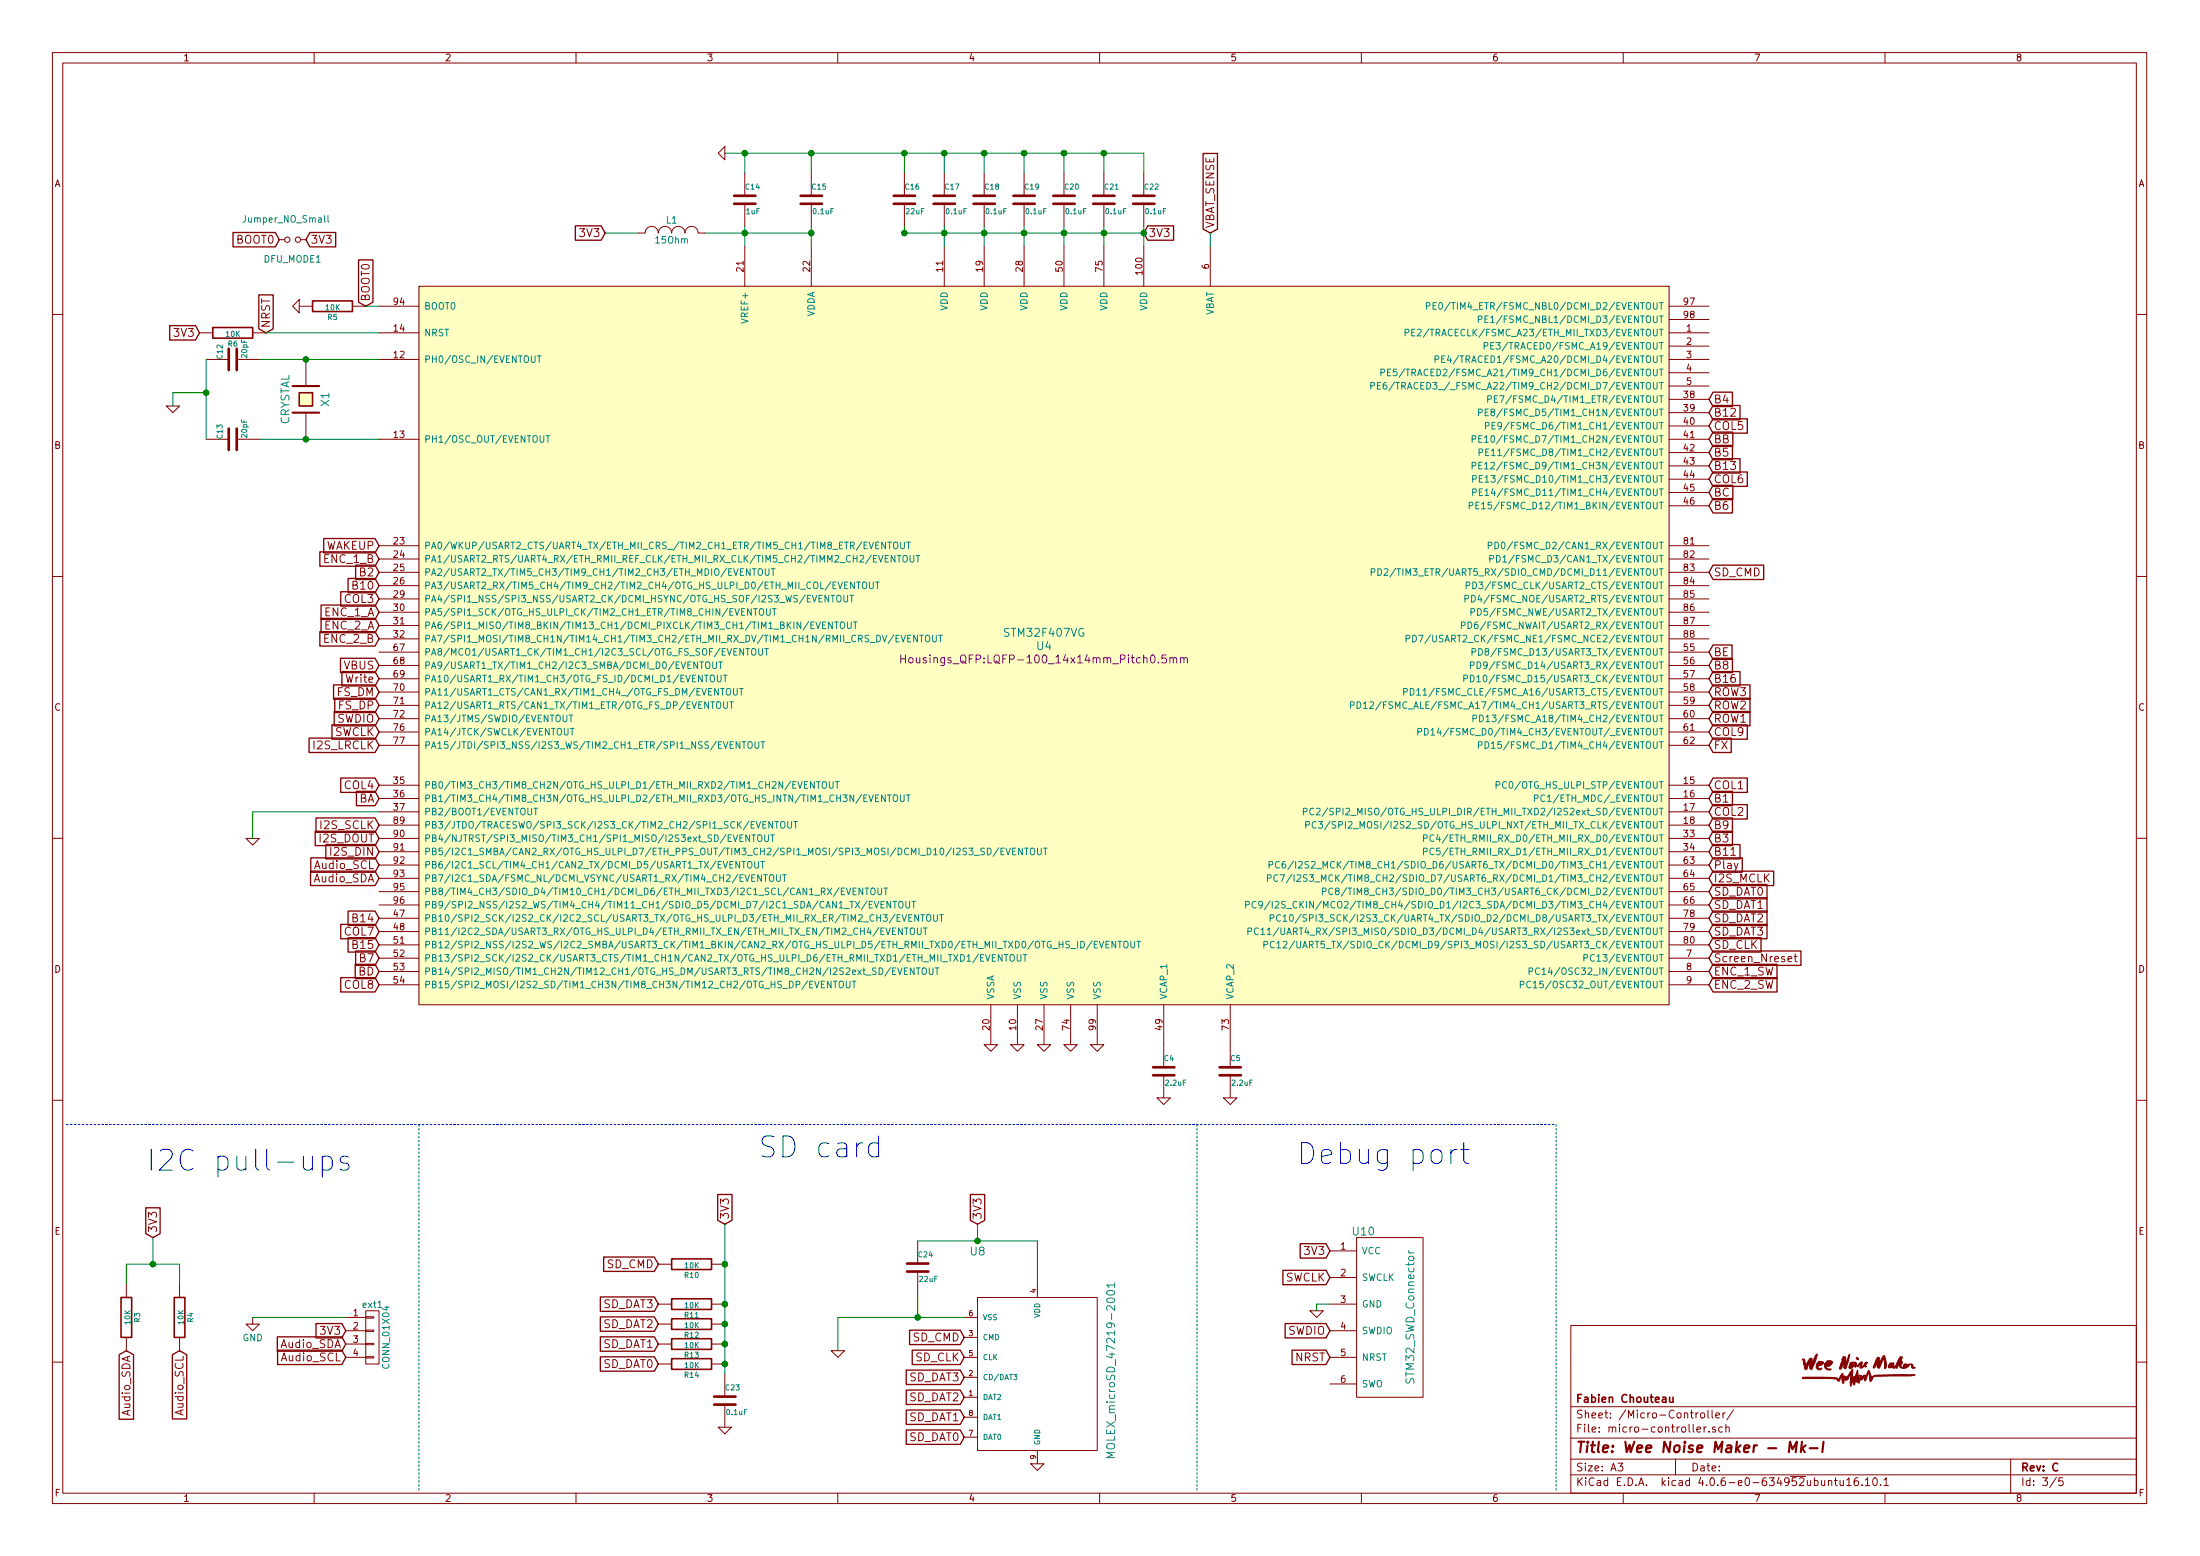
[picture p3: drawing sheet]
EESchema Schematic File Version 2
LIBS:wnm_mk_1-rescue
LIBS:power
LIBS:device
LIBS:transistors
LIBS:conn
LIBS:linear
LIBS:regul
LIBS:74xx
LIBS:cmos4000
LIBS:adc-dac
LIBS:memory
LIBS:xilinx
LIBS:microcontrollers
LIBS:dsp
LIBS:microchip
LIBS:analog_switches
LIBS:motorola
LIBS:texas
LIBS:intel
LIBS:audio
LIBS:interface
LIBS:digital-audio
LIBS:philips
LIBS:display
LIBS:cypress
LIBS:siliconi
LIBS:opto
LIBS:atmel
LIBS:contrib
LIBS:valves
LIBS:74xgxx
LIBS:ac-dc
LIBS:brooktre
LIBS:cmos_ieee
LIBS:dc-dc
LIBS:elec-unifil
LIBS:ftdi
LIBS:gennum
LIBS:graphic
LIBS:logo
LIBS:microchip_pic10mcu
LIBS:microchip_pic12mcu
LIBS:microchip_pic16mcu
LIBS:msp430
LIBS:nxp_armmcu
LIBS:powerint
LIBS:pspice
LIBS:references
LIBS:relays
LIBS:sensors
LIBS:stm8
LIBS:stm32
LIBS:supertex
LIBS:transf
LIBS:ttl_ieee
LIBS:video
LIBS:wee_noise_maker
LIBS:wnm_mk_1-cache
EELAYER 25 0
EELAYER END
$Descr A3 16535 11693
encoding utf-8
Sheet 3 5
Title "Wee Noise Maker - Mk-I"
Date ""
Rev "C"
Comp "Fabien Chouteau"
Comment1 ""
Comment2 ""
Comment3 ""
Comment4 ""
$EndDescr
Text GLabel 2850 5000 0    60   Input ~ 0
VBUS
Text GLabel 2850 5400 0    60   Input ~ 0
SWDIO
Text GLabel 2850 5500 0    60   Input ~ 0
SWCLK
Text GLabel 2850 6500 0    60   Input ~ 0
Audio_SCL
Text GLabel 2850 6600 0    60   Input ~ 0
Audio_SDA
Text GLabel 2850 6200 0    60   Input ~ 0
I2S_SCLK
Text GLabel 2850 6300 0    60   Input ~ 0
I2S_DOUT
Text GLabel 2850 6400 0    60   Input ~ 0
I2S_DIN
Text GLabel 2850 5200 0    60   Input ~ 0
FS_DM
Text GLabel 2850 5300 0    60   Input ~ 0
FS_DP
$Comp
L GND-RESCUE-wnm_mk_1 #PWR016
U 1 1
P 7650 7850
AR Path="/585E3358" Ref="#PWR016"  Part="1" 
AR Path="/585DBE08/585E3358" Ref="#PWR016"  Part="1" 
F 0 "#PWR016" H 7650 7850 30  0001 C CNN
F 1 "GND" H 7650 7780 30  0001 C CNN
F 2 "" H 7650 7850 60  0001 C CNN
F 3 "" H 7650 7850 60  0001 C CNN
	1    7650 7850
	1    0    0    -1  
$EndComp
$Comp
L GND-RESCUE-wnm_mk_1 #PWR017
U 1 1
P 7850 7850
AR Path="/585E336D" Ref="#PWR017"  Part="1" 
AR Path="/585DBE08/585E336D" Ref="#PWR017"  Part="1" 
F 0 "#PWR017" H 7850 7850 30  0001 C CNN
F 1 "GND" H 7850 7780 30  0001 C CNN
F 2 "" H 7850 7850 60  0001 C CNN
F 3 "" H 7850 7850 60  0001 C CNN
	1    7850 7850
	1    0    0    -1  
$EndComp
$Comp
L GND-RESCUE-wnm_mk_1 #PWR018
U 1 1
P 8050 7850
AR Path="/585E337B" Ref="#PWR018"  Part="1" 
AR Path="/585DBE08/585E337B" Ref="#PWR018"  Part="1" 
F 0 "#PWR018" H 8050 7850 30  0001 C CNN
F 1 "GND" H 8050 7780 30  0001 C CNN
F 2 "" H 8050 7850 60  0001 C CNN
F 3 "" H 8050 7850 60  0001 C CNN
	1    8050 7850
	1    0    0    -1  
$EndComp
$Comp
L GND-RESCUE-wnm_mk_1 #PWR019
U 1 1
P 8250 7850
AR Path="/585E3389" Ref="#PWR019"  Part="1" 
AR Path="/585DBE08/585E3389" Ref="#PWR019"  Part="1" 
F 0 "#PWR019" H 8250 7850 30  0001 C CNN
F 1 "GND" H 8250 7780 30  0001 C CNN
F 2 "" H 8250 7850 60  0001 C CNN
F 3 "" H 8250 7850 60  0001 C CNN
	1    8250 7850
	1    0    0    -1  
$EndComp
$Comp
L GND-RESCUE-wnm_mk_1 #PWR020
U 1 1
P 7450 7850
AR Path="/585E3397" Ref="#PWR020"  Part="1" 
AR Path="/585DBE08/585E3397" Ref="#PWR020"  Part="1" 
F 0 "#PWR020" H 7450 7850 30  0001 C CNN
F 1 "GND" H 7450 7780 30  0001 C CNN
F 2 "" H 7450 7850 60  0001 C CNN
F 3 "" H 7450 7850 60  0001 C CNN
	1    7450 7850
	1    0    0    -1  
$EndComp
$Comp
L C-RESCUE-wnm_mk_1 C4
U 1 1
P 8750 8050
AR Path="/585E3587" Ref="C4"  Part="1" 
AR Path="/585DBE08/585E3587" Ref="C4"  Part="1" 
F 0 "C4" H 8750 8150 40  0000 L CNN
F 1 "2.2uF" H 8756 7965 40  0000 L CNN
F 2 "Capacitors_SMD:C_0805" H 8788 7900 30  0001 C CNN
F 3 "" H 8750 8050 60  0000 C CNN
	1    8750 8050
	1    0    0    -1  
$EndComp
$Comp
L C-RESCUE-wnm_mk_1 C5
U 1 1
P 9250 8050
AR Path="/585E35B8" Ref="C5"  Part="1" 
AR Path="/585DBE08/585E35B8" Ref="C5"  Part="1" 
F 0 "C5" H 9250 8150 40  0000 L CNN
F 1 "2.2uF" H 9256 7965 40  0000 L CNN
F 2 "Capacitors_SMD:C_0805" H 9288 7900 30  0001 C CNN
F 3 "" H 9250 8050 60  0000 C CNN
	1    9250 8050
	1    0    0    -1  
$EndComp
$Comp
L GND-RESCUE-wnm_mk_1 #PWR021
U 1 1
P 8750 8250
AR Path="/585E35DF" Ref="#PWR021"  Part="1" 
AR Path="/585DBE08/585E35DF" Ref="#PWR021"  Part="1" 
F 0 "#PWR021" H 8750 8250 30  0001 C CNN
F 1 "GND" H 8750 8180 30  0001 C CNN
F 2 "" H 8750 8250 60  0001 C CNN
F 3 "" H 8750 8250 60  0001 C CNN
	1    8750 8250
	1    0    0    -1  
$EndComp
$Comp
L GND-RESCUE-wnm_mk_1 #PWR022
U 1 1
P 9250 8250
AR Path="/585E35F3" Ref="#PWR022"  Part="1" 
AR Path="/585DBE08/585E35F3" Ref="#PWR022"  Part="1" 
F 0 "#PWR022" H 9250 8250 30  0001 C CNN
F 1 "GND" H 9250 8180 30  0001 C CNN
F 2 "" H 9250 8250 60  0001 C CNN
F 3 "" H 9250 8250 60  0001 C CNN
	1    9250 8250
	1    0    0    -1  
$EndComp
Text GLabel 2850 4100 0    60   Input ~ 0
WAKEUP
$Comp
L CRYSTAL X1
U 1 1
P 2300 3000
F 0 "X1" H 2300 3150 60  0000 C CNN
F 1 "CRYSTAL" H 2300 2850 60  0000 C CNN
F 2 "Crystals:Crystal_HC49-U_Vertical" H 2300 3000 60  0001 C CNN
F 3 "" H 2300 3000 60  0000 C CNN
	1    2300 3000
	0    1    1    0   
$EndComp
$Comp
L C-RESCUE-wnm_mk_1 C12
U 1 1
P 1750 2700
AR Path="/585F8833" Ref="C12"  Part="1" 
AR Path="/585DBE08/585F8833" Ref="C12"  Part="1" 
F 0 "C12" H 1750 2800 40  0000 L CNN
F 1 "20pF" H 1756 2615 40  0000 L CNN
F 2 "Capacitors_SMD:C_0805" H 1788 2550 30  0001 C CNN
F 3 "" H 1750 2700 60  0000 C CNN
	1    1750 2700
	0    -1   -1   0   
$EndComp
$Comp
L C-RESCUE-wnm_mk_1 C13
U 1 1
P 1750 3300
AR Path="/585F888D" Ref="C13"  Part="1" 
AR Path="/585DBE08/585F888D" Ref="C13"  Part="1" 
F 0 "C13" H 1750 3400 40  0000 L CNN
F 1 "20pF" H 1756 3215 40  0000 L CNN
F 2 "Capacitors_SMD:C_0805" H 1788 3150 30  0001 C CNN
F 3 "" H 1750 3300 60  0000 C CNN
	1    1750 3300
	0    -1   -1   0   
$EndComp
$Comp
L GND-RESCUE-wnm_mk_1 #PWR023
U 1 1
P 1300 3050
AR Path="/585F8908" Ref="#PWR023"  Part="1" 
AR Path="/585DBE08/585F8908" Ref="#PWR023"  Part="1" 
F 0 "#PWR023" H 1300 3050 30  0001 C CNN
F 1 "GND" H 1300 2980 30  0001 C CNN
F 2 "" H 1300 3050 60  0001 C CNN
F 3 "" H 1300 3050 60  0001 C CNN
	1    1300 3050
	1    0    0    -1  
$EndComp
$Comp
L C-RESCUE-wnm_mk_1 C22
U 1 1
P 8600 1500
AR Path="/5860FE12" Ref="C22"  Part="1" 
AR Path="/585DBE08/5860FE12" Ref="C22"  Part="1" 
F 0 "C22" H 8600 1600 40  0000 L CNN
F 1 "0.1uF" H 8606 1415 40  0000 L CNN
F 2 "Capacitors_SMD:C_0805" H 8638 1350 30  0001 C CNN
F 3 "" H 8600 1500 60  0000 C CNN
	1    8600 1500
	1    0    0    -1  
$EndComp
$Comp
L C-RESCUE-wnm_mk_1 C21
U 1 1
P 8300 1500
AR Path="/5860FECB" Ref="C21"  Part="1" 
AR Path="/585DBE08/5860FECB" Ref="C21"  Part="1" 
F 0 "C21" H 8300 1600 40  0000 L CNN
F 1 "0.1uF" H 8306 1415 40  0000 L CNN
F 2 "Capacitors_SMD:C_0805" H 8338 1350 30  0001 C CNN
F 3 "" H 8300 1500 60  0000 C CNN
	1    8300 1500
	1    0    0    -1  
$EndComp
$Comp
L C-RESCUE-wnm_mk_1 C20
U 1 1
P 8000 1500
AR Path="/5860FFD1" Ref="C20"  Part="1" 
AR Path="/585DBE08/5860FFD1" Ref="C20"  Part="1" 
F 0 "C20" H 8000 1600 40  0000 L CNN
F 1 "0.1uF" H 8006 1415 40  0000 L CNN
F 2 "Capacitors_SMD:C_0805" H 8038 1350 30  0001 C CNN
F 3 "" H 8000 1500 60  0000 C CNN
	1    8000 1500
	1    0    0    -1  
$EndComp
$Comp
L C-RESCUE-wnm_mk_1 C19
U 1 1
P 7700 1500
AR Path="/5860FFD7" Ref="C19"  Part="1" 
AR Path="/585DBE08/5860FFD7" Ref="C19"  Part="1" 
F 0 "C19" H 7700 1600 40  0000 L CNN
F 1 "0.1uF" H 7706 1415 40  0000 L CNN
F 2 "Capacitors_SMD:C_0805" H 7738 1350 30  0001 C CNN
F 3 "" H 7700 1500 60  0000 C CNN
	1    7700 1500
	1    0    0    -1  
$EndComp
$Comp
L C-RESCUE-wnm_mk_1 C18
U 1 1
P 7400 1500
AR Path="/58610033" Ref="C18"  Part="1" 
AR Path="/585DBE08/58610033" Ref="C18"  Part="1" 
F 0 "C18" H 7400 1600 40  0000 L CNN
F 1 "0.1uF" H 7406 1415 40  0000 L CNN
F 2 "Capacitors_SMD:C_0805" H 7438 1350 30  0001 C CNN
F 3 "" H 7400 1500 60  0000 C CNN
	1    7400 1500
	1    0    0    -1  
$EndComp
$Comp
L C-RESCUE-wnm_mk_1 C17
U 1 1
P 7100 1500
AR Path="/58610039" Ref="C17"  Part="1" 
AR Path="/585DBE08/58610039" Ref="C17"  Part="1" 
F 0 "C17" H 7100 1600 40  0000 L CNN
F 1 "0.1uF" H 7106 1415 40  0000 L CNN
F 2 "Capacitors_SMD:C_0805" H 7138 1350 30  0001 C CNN
F 3 "" H 7100 1500 60  0000 C CNN
	1    7100 1500
	1    0    0    -1  
$EndComp
$Comp
L C-RESCUE-wnm_mk_1 C16
U 1 1
P 6800 1500
AR Path="/586106F3" Ref="C16"  Part="1" 
AR Path="/585DBE08/586106F3" Ref="C16"  Part="1" 
F 0 "C16" H 6800 1600 40  0000 L CNN
F 1 "22uF" H 6806 1415 40  0000 L CNN
F 2 "Capacitors_SMD:C_0805" H 6838 1350 30  0001 C CNN
F 3 "" H 6800 1500 60  0000 C CNN
	1    6800 1500
	1    0    0    -1  
$EndComp
$Comp
L C-RESCUE-wnm_mk_1 C15
U 1 1
P 6100 1500
AR Path="/586109F3" Ref="C15"  Part="1" 
AR Path="/585DBE08/586109F3" Ref="C15"  Part="1" 
F 0 "C15" H 6100 1600 40  0000 L CNN
F 1 "0.1uF" H 6106 1415 40  0000 L CNN
F 2 "Capacitors_SMD:C_0805" H 6138 1350 30  0001 C CNN
F 3 "" H 6100 1500 60  0000 C CNN
	1    6100 1500
	1    0    0    -1  
$EndComp
Text GLabel 8600 1750 2    60   Input ~ 0
3V3
$Comp
L C-RESCUE-wnm_mk_1 C14
U 1 1
P 5600 1500
AR Path="/586115D4" Ref="C14"  Part="1" 
AR Path="/585DBE08/586115D4" Ref="C14"  Part="1" 
F 0 "C14" H 5600 1600 40  0000 L CNN
F 1 "1uF" H 5606 1415 40  0000 L CNN
F 2 "Capacitors_SMD:C_0805" H 5638 1350 30  0001 C CNN
F 3 "" H 5600 1500 60  0000 C CNN
	1    5600 1500
	1    0    0    -1  
$EndComp
$Comp
L INDUCTOR_SMALL L1
U 1 1
P 5050 1750
F 0 "L1" H 5050 1850 50  0000 C CNN
F 1 "15Ohm" H 5050 1700 50  0000 C CNN
F 2 "Capacitors_SMD:C_0805" H 5050 1750 60  0001 C CNN
F 3 "" H 5050 1750 60  0000 C CNN
	1    5050 1750
	1    0    0    -1  
$EndComp
Text GLabel 4550 1750 0    60   Input ~ 0
3V3
$Comp
L R-RESCUE-wnm_mk_1 R5
U 1 1
P 2500 2300
AR Path="/58612338" Ref="R5"  Part="1" 
AR Path="/585DBE08/58612338" Ref="R5"  Part="1" 
F 0 "R5" V 2580 2300 40  0000 C CNN
F 1 "10K" V 2507 2301 40  0000 C CNN
F 2 "Resistors_SMD:R_0805" V 2430 2300 30  0001 C CNN
F 3 "" H 2500 2300 30  0000 C CNN
	1    2500 2300
	0    1    1    0   
$EndComp
$Comp
L R-RESCUE-wnm_mk_1 R6
U 1 1
P 1750 2500
AR Path="/586123C6" Ref="R6"  Part="1" 
AR Path="/585DBE08/586123C6" Ref="R6"  Part="1" 
F 0 "R6" V 1830 2500 40  0000 C CNN
F 1 "10K" V 1757 2501 40  0000 C CNN
F 2 "Resistors_SMD:R_0805" V 1680 2500 30  0001 C CNN
F 3 "" H 1750 2500 30  0000 C CNN
	1    1750 2500
	0    1    1    0   
$EndComp
$Comp
L GND-RESCUE-wnm_mk_1 #PWR024
U 1 1
P 2250 2300
AR Path="/58612418" Ref="#PWR024"  Part="1" 
AR Path="/585DBE08/58612418" Ref="#PWR024"  Part="1" 
F 0 "#PWR024" H 2250 2300 30  0001 C CNN
F 1 "GND" H 2250 2230 30  0001 C CNN
F 2 "" H 2250 2300 60  0001 C CNN
F 3 "" H 2250 2300 60  0001 C CNN
	1    2250 2300
	0    1    1    0   
$EndComp
Text GLabel 1500 2500 0    60   Input ~ 0
3V3
$Comp
L GND-RESCUE-wnm_mk_1 #PWR025
U 1 1
P 5450 1150
AR Path="/58612E50" Ref="#PWR025"  Part="1" 
AR Path="/585DBE08/58612E50" Ref="#PWR025"  Part="1" 
F 0 "#PWR025" H 5450 1150 30  0001 C CNN
F 1 "GND" H 5450 1080 30  0001 C CNN
F 2 "" H 5450 1150 60  0001 C CNN
F 3 "" H 5450 1150 60  0001 C CNN
	1    5450 1150
	0    1    1    0   
$EndComp
$Comp
L GND-RESCUE-wnm_mk_1 #PWR026
U 1 1
P 1900 6300
AR Path="/5861353A" Ref="#PWR026"  Part="1" 
AR Path="/585DBE08/5861353A" Ref="#PWR026"  Part="1" 
F 0 "#PWR026" H 1900 6300 30  0001 C CNN
F 1 "GND" H 1900 6230 30  0001 C CNN
F 2 "" H 1900 6300 60  0001 C CNN
F 3 "" H 1900 6300 60  0001 C CNN
	1    1900 6300
	1    0    0    -1  
$EndComp
$Comp
L STM32F407VG U4
U 1 1
P 7850 4850
F 0 "U4" H 7850 4850 60  0000 C CNN
F 1 "STM32F407VG" H 7850 4950 60  0000 C CNN
F 2 "Housings_QFP:LQFP-100_14x14mm_Pitch0.5mm" H 7850 4750 60  0000 C CNN
F 3 "" H 7850 4850 60  0001 C CNN
	1    7850 4850
	1    0    0    -1  
$EndComp
Text GLabel 1150 9300 1    60   Input ~ 0
3V3
$Comp
L R-RESCUE-wnm_mk_1 R3
U 1 1
P 950 9900
AR Path="/586150DA" Ref="R3"  Part="1" 
AR Path="/585DBE08/586150DA" Ref="R3"  Part="1" 
F 0 "R3" V 1030 9900 40  0000 C CNN
F 1 "10K" V 957 9901 40  0000 C CNN
F 2 "Resistors_SMD:R_0805" V 880 9900 30  0001 C CNN
F 3 "" H 950 9900 30  0000 C CNN
	1    950  9900
	1    0    0    -1  
$EndComp
$Comp
L R-RESCUE-wnm_mk_1 R4
U 1 1
P 1350 9900
AR Path="/58615169" Ref="R4"  Part="1" 
AR Path="/585DBE08/58615169" Ref="R4"  Part="1" 
F 0 "R4" V 1430 9900 40  0000 C CNN
F 1 "10K" V 1357 9901 40  0000 C CNN
F 2 "Resistors_SMD:R_0805" V 1280 9900 30  0001 C CNN
F 3 "" H 1350 9900 30  0000 C CNN
	1    1350 9900
	1    0    0    -1  
$EndComp
Text GLabel 950  10150 3    60   Input ~ 0
Audio_SDA
Text GLabel 1350 10150 3    60   Input ~ 0
Audio_SCL
Text GLabel 2850 5600 0    60   Input ~ 0
I2S_LRCLK
Text GLabel 12850 6600 2    60   Input ~ 0
I2S_MCLK
Text GLabel 12850 6700 2    60   Input ~ 0
SD_DAT0
Text GLabel 12850 6500 2    60   Input ~ 0
Play
Text GLabel 12850 5600 2    60   Input ~ 0
FX
Text GLabel 12850 5500 2    60   Input ~ 0
COL9
Text GLabel 12850 5400 2    60   Input ~ 0
ROW1
Text GLabel 12850 5300 2    60   Input ~ 0
ROW2
Text GLabel 12850 5200 2    60   Input ~ 0
ROW3
Text GLabel 12850 5100 2    60   Input ~ 0
B16
Text GLabel 12850 5000 2    60   Input ~ 0
B8
Text GLabel 12850 4900 2    60   Input ~ 0
BE
Text GLabel 2850 7400 0    60   Input ~ 0
COL8
Text GLabel 2850 7100 0    60   Input ~ 0
B15
Text GLabel 2850 7200 0    60   Input ~ 0
B7
Text GLabel 2850 7300 0    60   Input ~ 0
BD
Text GLabel 2850 7000 0    60   Input ~ 0
COL7
Text GLabel 2850 6900 0    60   Input ~ 0
B14
Text GLabel 12850 3800 2    60   Input ~ 0
B6
Text GLabel 12850 3700 2    60   Input ~ 0
BC
Text GLabel 12850 3600 2    60   Input ~ 0
COL6
Text GLabel 12850 3500 2    60   Input ~ 0
B13
Text GLabel 12850 3400 2    60   Input ~ 0
B5
Text GLabel 12850 3300 2    60   Input ~ 0
BB
Text GLabel 12850 3200 2    60   Input ~ 0
COL5
$Comp
L MOLEX_microSD_47219-2001 U8
U 1 1
P 7350 9400
F 0 "U8" H 7350 9400 60  0000 C CNN
F 1 "MOLEX_microSD_47219-2001" V 8350 8500 60  0000 C CNN
F 2 "POSS:MOLEX_microSD_47219-2001" H 7350 9400 60  0001 C CNN
F 3 "" H 7350 9400 60  0001 C CNN
	1    7350 9400
	1    0    0    -1  
$EndComp
$Comp
L GND-RESCUE-wnm_mk_1 #PWR027
U 1 1
P 7800 11000
AR Path="/586394FE" Ref="#PWR027"  Part="1" 
AR Path="/585DBE08/586394FE" Ref="#PWR027"  Part="1" 
F 0 "#PWR027" H 7800 11000 30  0001 C CNN
F 1 "GND" H 7800 10930 30  0001 C CNN
F 2 "" H 7800 11000 60  0001 C CNN
F 3 "" H 7800 11000 60  0001 C CNN
	1    7800 11000
	1    0    0    -1  
$EndComp
Text GLabel 4950 9950 0    60   Input ~ 0
SD_DAT2
Text GLabel 4950 9800 0    60   Input ~ 0
SD_DAT3
Text GLabel 4950 9500 0    60   Input ~ 0
SD_CMD
Text GLabel 4950 10250 0    60   Input ~ 0
SD_DAT0
Text GLabel 4950 10100 0    60   Input ~ 0
SD_DAT1
Text GLabel 7350 9200 1    60   Input ~ 0
3V3
Text GLabel 12850 7000 2    60   Input ~ 0
SD_DAT3
Text GLabel 12850 6800 2    60   Input ~ 0
SD_DAT1
Text GLabel 12850 6900 2    60   Input ~ 0
SD_DAT2
Text GLabel 2850 5100 0    60   Input ~ 0
Write
Text GLabel 12850 7100 2    60   Input ~ 0
SD_CLK
Text GLabel 12850 4300 2    60   Input ~ 0
SD_CMD
$Comp
L GND-RESCUE-wnm_mk_1 #PWR028
U 1 1
P 6300 10150
AR Path="/58631320" Ref="#PWR028"  Part="1" 
AR Path="/585DBE08/58631320" Ref="#PWR028"  Part="1" 
F 0 "#PWR028" H 6300 10150 30  0001 C CNN
F 1 "GND" H 6300 10080 30  0001 C CNN
F 2 "" H 6300 10150 60  0001 C CNN
F 3 "" H 6300 10150 60  0001 C CNN
	1    6300 10150
	1    0    0    -1  
$EndComp
Text GLabel 12850 3100 2    60   Input ~ 0
B12
Text GLabel 12850 3000 2    60   Input ~ 0
B4
Text GLabel 2850 6000 0    60   Input ~ 0
BA
Text GLabel 2850 5900 0    60   Input ~ 0
COL4
Text GLabel 12850 6400 2    60   Input ~ 0
B11
Text GLabel 12850 6300 2    60   Input ~ 0
B3
Text GLabel 2850 4500 0    60   Input ~ 0
COL3
Text GLabel 2850 4400 0    60   Input ~ 0
B10
Text GLabel 12850 6200 2    60   Input ~ 0
B9
Text GLabel 2850 4300 0    60   Input ~ 0
B2
Text GLabel 12850 6100 2    60   Input ~ 0
COL2
Text GLabel 12850 6000 2    60   Input ~ 0
B1
Text GLabel 12850 5900 2    60   Input ~ 0
COL1
$Comp
L R-RESCUE-wnm_mk_1 R10
U 1 1
P 5200 9500
AR Path="/5863DABF" Ref="R10"  Part="1" 
AR Path="/585DBE08/5863DABF" Ref="R10"  Part="1" 
F 0 "R10" V 5280 9500 40  0000 C CNN
F 1 "10K" V 5207 9501 40  0000 C CNN
F 2 "Resistors_SMD:R_0805" V 5130 9500 30  0001 C CNN
F 3 "" H 5200 9500 30  0000 C CNN
	1    5200 9500
	0    1    1    0   
$EndComp
$Comp
L R-RESCUE-wnm_mk_1 R11
U 1 1
P 5200 9800
AR Path="/5863DC3C" Ref="R11"  Part="1" 
AR Path="/585DBE08/5863DC3C" Ref="R11"  Part="1" 
F 0 "R11" V 5280 9800 40  0000 C CNN
F 1 "10K" V 5207 9801 40  0000 C CNN
F 2 "Resistors_SMD:R_0805" V 5130 9800 30  0001 C CNN
F 3 "" H 5200 9800 30  0000 C CNN
	1    5200 9800
	0    1    1    0   
$EndComp
$Comp
L R-RESCUE-wnm_mk_1 R12
U 1 1
P 5200 9950
AR Path="/5863DC9E" Ref="R12"  Part="1" 
AR Path="/585DBE08/5863DC9E" Ref="R12"  Part="1" 
F 0 "R12" V 5280 9950 40  0000 C CNN
F 1 "10K" V 5207 9951 40  0000 C CNN
F 2 "Resistors_SMD:R_0805" V 5130 9950 30  0001 C CNN
F 3 "" H 5200 9950 30  0000 C CNN
	1    5200 9950
	0    1    1    0   
$EndComp
$Comp
L R-RESCUE-wnm_mk_1 R13
U 1 1
P 5200 10100
AR Path="/5863DE93" Ref="R13"  Part="1" 
AR Path="/585DBE08/5863DE93" Ref="R13"  Part="1" 
F 0 "R13" V 5280 10100 40  0000 C CNN
F 1 "10K" V 5207 10101 40  0000 C CNN
F 2 "Resistors_SMD:R_0805" V 5130 10100 30  0001 C CNN
F 3 "" H 5200 10100 30  0000 C CNN
	1    5200 10100
	0    1    1    0   
$EndComp
$Comp
L R-RESCUE-wnm_mk_1 R14
U 1 1
P 5200 10250
AR Path="/5863DEFD" Ref="R14"  Part="1" 
AR Path="/585DBE08/5863DEFD" Ref="R14"  Part="1" 
F 0 "R14" V 5280 10250 40  0000 C CNN
F 1 "10K" V 5207 10251 40  0000 C CNN
F 2 "Resistors_SMD:R_0805" V 5130 10250 30  0001 C CNN
F 3 "" H 5200 10250 30  0000 C CNN
	1    5200 10250
	0    1    1    0   
$EndComp
Text GLabel 5450 9200 1    60   Input ~ 0
3V3
Text GLabel 7250 10500 0    60   Input ~ 0
SD_DAT2
Text GLabel 7250 10350 0    60   Input ~ 0
SD_DAT3
Text GLabel 7250 10050 0    60   Input ~ 0
SD_CMD
Text GLabel 7250 10800 0    60   Input ~ 0
SD_DAT0
Text GLabel 7250 10650 0    60   Input ~ 0
SD_DAT1
Text GLabel 7250 10200 0    60   Input ~ 0
SD_CLK
$Comp
L C-RESCUE-wnm_mk_1 C23
U 1 1
P 5450 10525
AR Path="/5863FDE0" Ref="C23"  Part="1" 
AR Path="/585DBE08/5863FDE0" Ref="C23"  Part="1" 
F 0 "C23" H 5450 10625 40  0000 L CNN
F 1 "0.1uF" H 5456 10440 40  0000 L CNN
F 2 "Capacitors_SMD:C_0805" H 5488 10375 30  0001 C CNN
F 3 "" H 5450 10525 60  0000 C CNN
	1    5450 10525
	1    0    0    -1  
$EndComp
$Comp
L GND-RESCUE-wnm_mk_1 #PWR029
U 1 1
P 5450 10725
AR Path="/58640311" Ref="#PWR029"  Part="1" 
AR Path="/585DBE08/58640311" Ref="#PWR029"  Part="1" 
F 0 "#PWR029" H 5450 10725 30  0001 C CNN
F 1 "GND" H 5450 10655 30  0001 C CNN
F 2 "" H 5450 10725 60  0001 C CNN
F 3 "" H 5450 10725 60  0001 C CNN
	1    5450 10725
	1    0    0    -1  
$EndComp
$Comp
L C-RESCUE-wnm_mk_1 C24
U 1 1
P 6900 9525
AR Path="/58640860" Ref="C24"  Part="1" 
AR Path="/585DBE08/58640860" Ref="C24"  Part="1" 
F 0 "C24" H 6900 9625 40  0000 L CNN
F 1 "22uF" H 6906 9440 40  0000 L CNN
F 2 "Capacitors_SMD:C_0805" H 6938 9375 30  0001 C CNN
F 3 "" H 6900 9525 60  0000 C CNN
	1    6900 9525
	1    0    0    -1  
$EndComp
Text GLabel 2850 4600 0    60   Input ~ 0
ENC_1_A
Text GLabel 2850 4200 0    60   Input ~ 0
ENC_1_B
Text GLabel 2850 4700 0    60   Input ~ 0
ENC_2_A
Text GLabel 2850 4800 0    60   Input ~ 0
ENC_2_B
Text GLabel 12850 7300 2    60   Input ~ 0
ENC_1_SW
Text GLabel 12850 7400 2    60   Input ~ 0
ENC_2_SW
$Comp
L STM32_SWD_Connector U10
U 1 1
P 10250 9250
F 0 "U10" H 10250 9250 60  0000 C CNN
F 1 "STM32_SWD_Connector" V 10600 8600 60  0000 C CNN
F 2 "stm32f4-disco:STM32_SWD_Connector_SMD" H 10250 9250 60  0001 C CNN
F 3 "" H 10250 9250 60  0001 C CNN
	1    10250 9250
	1    0    0    -1  
$EndComp
Text GLabel 10000 9400 0    60   Input ~ 0
3V3
$Comp
L GND-RESCUE-wnm_mk_1 #PWR030
U 1 1
P 9900 9850
AR Path="/586649ED" Ref="#PWR030"  Part="1" 
AR Path="/585DBE08/586649ED" Ref="#PWR030"  Part="1" 
F 0 "#PWR030" H 9900 9850 30  0001 C CNN
F 1 "GND" H 9900 9780 30  0001 C CNN
F 2 "" H 9900 9850 60  0001 C CNN
F 3 "" H 9900 9850 60  0001 C CNN
	1    9900 9850
	1    0    0    -1  
$EndComp
Text GLabel 10000 9600 0    60   Input ~ 0
SWCLK
Text GLabel 10000 10000 0    60   Input ~ 0
SWDIO
Text GLabel 2000 2500 1    60   Input ~ 0
NRST
Text GLabel 10000 10200 0    60   Input ~ 0
NRST
Text GLabel 9100 1750 1    60   Input ~ 0
VBAT_SENSE
Text Notes 1100 8800 0    157  ~ 0
I2C pull-ups
Text Notes 5700 8700 0    157  ~ 0
SD card
Text Notes 9750 8750 0    157  ~ 0
Debug port
Text GLabel 2750 2300 1    60   Input ~ 0
BOOT0
$Comp
L Jumper_NO_Small DFU_MODE1
U 1 1
P 2200 1800
F 0 "DFU_MODE1" H 2200 1950 50  0000 C CNN
F 1 "Jumper_NO_Small" H 2250 1650 50  0000 C CNN
F 2 "Buttons_Switches_SMD:SW_SPST_EVQP7A" H 2200 1800 50  0001 C CNN
F 3 "" H 2200 1800 50  0000 C CNN
	1    2200 1800
	-1   0    0    1   
$EndComp
Text GLabel 2100 1800 0    60   Input ~ 0
BOOT0
Text GLabel 2300 1800 2    60   Input ~ 0
3V3
Text GLabel 12850 7200 2    60   Input ~ 0
Screen_Nreset
$Comp
L CONN_01X04 ext1
U 1 1
P 2800 10050
F 0 "ext1" H 2800 10300 50  0000 C CNN
F 1 "CONN_01X04" V 2900 10050 50  0000 C CNN
F 2 "Socket_Strips:Socket_Strip_Straight_1x04" H 2800 10050 50  0001 C CNN
F 3 "" H 2800 10050 50  0000 C CNN
	1    2800 10050
	1    0    0    -1  
$EndComp
Text GLabel 2600 10200 0    60   Input ~ 0
Audio_SCL
Text GLabel 2600 10100 0    60   Input ~ 0
Audio_SDA
Text GLabel 2600 10000 0    60   Input ~ 0
3V3
$Comp
L GND #PWR031
U 1 1
P 1900 9900
F 0 "#PWR031" H 1900 9650 50  0001 C CNN
F 1 "GND" H 1900 9750 50  0000 C CNN
F 2 "" H 1900 9900 50  0000 C CNN
F 3 "" H 1900 9900 50  0000 C CNN
	1    1900 9900
	1    0    0    -1  
$EndComp
Wire Wire Line
	1950 2700 2850 2700
Wire Wire Line
	1950 3300 2850 3300
Connection ~ 2300 2700
Connection ~ 2300 3300
Wire Wire Line
	1550 3300 1550 2700
Wire Wire Line
	1550 2950 1300 2950
Wire Wire Line
	1300 2950 1300 3050
Connection ~ 1550 2950
Wire Wire Line
	8600 1700 8600 1850
Wire Wire Line
	8300 1700 8300 1850
Wire Wire Line
	8000 1700 8000 1850
Wire Wire Line
	7700 1700 7700 1850
Wire Wire Line
	7400 1700 7400 1850
Wire Wire Line
	7100 1700 7100 1850
Wire Wire Line
	9100 1750 9100 1850
Connection ~ 8600 1750
Connection ~ 8300 1750
Connection ~ 8000 1750
Connection ~ 7700 1750
Connection ~ 7400 1750
Connection ~ 7100 1750
Wire Wire Line
	6800 1750 6800 1700
Wire Wire Line
	8600 1150 8600 1300
Wire Wire Line
	6800 1150 6800 1300
Connection ~ 6800 1750
Wire Wire Line
	6100 1700 6100 1850
Wire Wire Line
	6100 1150 6100 1300
Connection ~ 6800 1150
Wire Wire Line
	7100 1300 7100 1150
Connection ~ 7100 1150
Wire Wire Line
	7400 1300 7400 1150
Connection ~ 7400 1150
Wire Wire Line
	7700 1300 7700 1150
Connection ~ 7700 1150
Wire Wire Line
	8000 1300 8000 1150
Connection ~ 8000 1150
Wire Wire Line
	8300 1300 8300 1150
Connection ~ 8300 1150
Wire Wire Line
	5450 1150 8600 1150
Wire Wire Line
	5600 1150 5600 1300
Connection ~ 6100 1150
Wire Wire Line
	5600 1700 5600 1850
Wire Wire Line
	5300 1750 6100 1750
Connection ~ 5600 1750
Connection ~ 6100 1750
Wire Wire Line
	4800 1750 4550 1750
Connection ~ 5600 1150
Wire Wire Line
	2850 6100 1900 6100
Wire Wire Line
	1900 6100 1900 6300
Wire Wire Line
	1150 9300 1150 9500
Connection ~ 1150 9500
Wire Wire Line
	1350 9500 1350 9650
Wire Wire Line
	1350 9500 950  9500
Wire Wire Line
	950  9500 950  9650
Wire Wire Line
	7250 9900 6300 9900
Wire Wire Line
	6300 9900 6300 10150
Wire Wire Line
	5450 9200 5450 10325
Connection ~ 5450 9950
Connection ~ 5450 10100
Connection ~ 5450 9800
Connection ~ 5450 9500
Connection ~ 5450 10250
Wire Wire Line
	6900 9725 6900 9900
Connection ~ 6900 9900
Wire Wire Line
	7800 9650 7800 9325
Wire Wire Line
	7800 9325 6900 9325
Wire Wire Line
	7350 9200 7350 9325
Connection ~ 7350 9325
Wire Wire Line
	9900 9850 9900 9800
Wire Wire Line
	9900 9800 10000 9800
Wire Wire Line
	2000 2500 2850 2500
Wire Wire Line
	6800 1750 8600 1750
Wire Notes Line
	500  8450 11700 8450
Wire Notes Line
	3150 8450 3150 11200
Wire Notes Line
	9000 8450 9000 11200
Wire Notes Line
	11700 8450 11700 11200
Wire Wire Line
	2850 2300 2750 2300
Wire Wire Line
	2600 9900 1900 9900
$EndSCHEMATC
